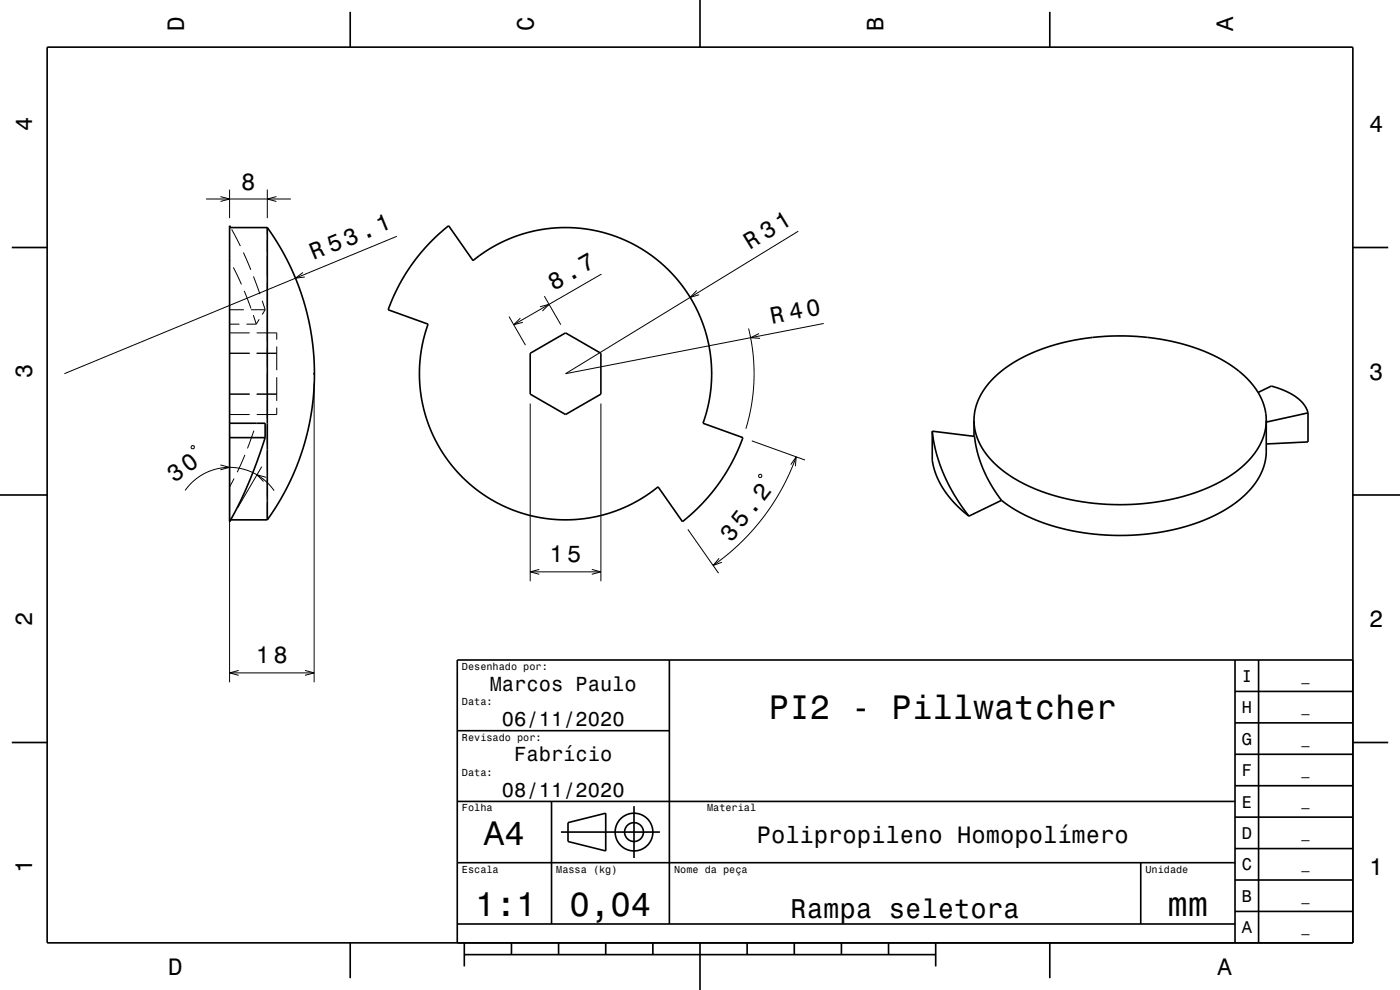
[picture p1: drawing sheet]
<svg xmlns="http://www.w3.org/2000/svg" width="297mm" height="210mm" viewBox="0 0 297 210" stroke-linecap="round" stroke-linejoin="round" font-family="sans-serif">
<g fill="none" stroke="#000" stroke-width=".21">
<path d="M43.7 42.2h18M46.8 41.7l1.9 .5-1.9 .5M48.7 55.3l.1 .1M48.7 40.2v6.1M48.9 48.3h.1M49.1 48.7l1.9 3.5M49.5 56.7l1.7 3.6M51.6 53.6l1.6 3.6M53.8 58.6l1.3 3.8M56.7 40.2v6.1M56.7 48.3v1.4M56.7 51v2.4"/>
<path d="M56.7 54.3v4.2M56.7 60v5.2M58.6 41.7l-1.9 .5 1.9 .5M64.3 57.8l-1.6 1.2 2-.2M84.2 50.1l-70.5 29.2M127.6 58.1l-18.6 10.8M169.4 49l-49.4 30.3 54.8-10.7M48.7 68.8h2.1M48.7 65.7h3M48.7 74.9h4.3M48.7 70.6h4.3M51.8 61.7l1.4 3.7"/>
<path d="M52.3 68.8h2.1M53.2 65.7h3.1M53.7 66.9l.7 1.9M54.5 70.6h4.2v1.5M54.5 74.9h4.2M55 67.7l-.6 1.1M55.6 63.8l.7 1.9M56.3 65.7l-.7 1M56.7 66.7v5.6M56.7 73.8v4M56.7 79.3v4M58.7 73.5v5"/>
<path d="M108 67.2l3.5 6M110.4 67.5l-1.4 1.4 1.9-.5M114.6 65.1l1.9-.5-1.4 1.4M115.5 62.8l3.5 6.1M147.8 61.6l-1.4 1.5 1.9-.6M158.8 69.7l1 5.4 .2 5-.6 5.7-1.2 5.1M161 70.8l-1.8 .8 2 .2M40.6 94.7l.5-.1 .1 .5-.5 .1zM46.8 98.6l1.9 .5-1.9 .6M48.7 91.8v52.9M48.7 87.9h4.3M48.7 83.6h4.3"/>
<path d="M51.9 96.5l-1.6 3.7M53.9 91.4l-1.4 3.7M54.4 89.8l-.1 .1M54.5 83.6h4.2M55.5 99l-5.1 8.7M56.7 84.8v4M56.7 90.3v4M56.7 95.8v4M58.7 86.5v1.4h-4.2M58.7 80v5M66.6 81.3v63.4M112.5 85.6v37.7"/>
<path d="M127.5 85.6v37.7M159.5 93.5l11.3 4.1M167.8 98.6l1.1-1.7-.2 2M168.9 96.9l-1.4 3.5-1.5 3.1-2.1 3.4-2 2.9-2.6 3.1-2.4 2.5-2.6 2.3-3 2.2M39.3 104a11.5 11.5 0 0 1 18.9 .1M48.7 110.3h.1M48.9 110.3h.1M49.4 109.4l-.7 1.2M49.7 101.5l-1 1.8M56.4 101.2l-1.9-.5 1.4 1.4M56.7 101.3v4M56.7 106.8v3.5"/>
<path d="M145.9 112.3l6.5 9.3M152.6 118.4l-1.3 1.5 1.9-.6M161.1 100.6h.3l.2 .1-.1 .6-.5-.1zM112.5 121.3h15M114.4 120.8l-1.9 .5 1.9 .5M125.5 120.8l2 .5-2 .5M48.7 142.7h17.9M50.6 142.2l-1.9 .5 1.9 .6M64.7 142.2l1.9 .5-1.9 .6"/>
</g>
<g fill="none" stroke="#000" stroke-width=".35">
<path d="M10 10h277v190h-277zM74.3 2.5v7.5M148.5 0v10M222.7 2.5v7.5M2.5 52.5h7.5M48.7 48.3h8M48.9 48.3l-.2-.4v62.8l2-3.8 2.1-4.5 1.9-4.8 1.6-4.8M56.7 48.3l2.4 3.6 1.9 3.5 1.7 3.6 1.5 4 1 3.9 .8 3.9 .5 4 .2 4-.1 4.1-.5 4.2-.8 4.2-1 3.8-1.5 4-1.8 4.1-2.1 3.7-2.2 3.4M56.7 48.3v62M91.5 51.2l3.7-3.3 5.1 7.4 2.4-1.8 2.8-1.6 2.7-1.3 2.8-1 3.2-.8 3.2-.4 2.7-.1 3.3 .2 2.5 .3 2.6 .7 2.4 .8 2.5 1 4.3 2.6 2.2 1.6 1.9 1.7 2.8 3.2 2.4 3.8 1.9 3.8 1.3 4.5 .7 4.2v4.5l-.5 4.3-1.3 4.3 8.5 3-1.8 4.2-1.9 3.5-2.6 3.6-2.6 3-3.9 3.6-5.2-7.4-2.3 1.7-2.8 1.7-2.7 1.2-2.9 1.1-3.1 .7-2.8 .4-3.2 .2-3-.2-2.7-.4-2.4-.6-4.7-1.7-4.4-2.4-2.2-1.7-2-1.8-3-3.4-2.6-3.9-1.8-3.9-1.3-4.3-.6-4.2-.1-4.5 .6-4.5 1.2-4-8.5-3.1 1.8-4.1 2.1-3.7 2.4-3.5zM287 52.5h7.5M112.5 74.9l7.5-4.3 7.5 4.3v8.7l-7.5 4.3-7.5-4.3z"/>
<path d="M48.7 89.8h7.5v3M48.7 92.8h7.6M197.8 91.5l.4 2.5 .5 2.4 1.7 4.5 2.2 4.3 2.9 4.3M197.8 91.5l8.9 1.1 .8 3.7 1.1 3.4 1.7 3.3 2.2 3.1M197.8 91.5v6.1l.3 1.7 .7 2 1.2 2.2 1.6 2.2 1.9 2 2 1.8M206.6 89.2l.2 1.7 .4 1.8 .7 1.5 1 1.6 1.2 1.6 1.5 1.5 1.8 1.4 2.1 1.4 4.6 2.2 5.5 1.8 5.7 1 6 .4 6-.3 6.2-1.1 5.3-1.6 4.8-2.3 2.2-1.4 1.6-1.3 1.5-1.5 1.3-1.5 1.1-1.8 .7-1.7 .5-1.8 .1-1.6M206.6 89.2l.2-1.7 .4-1.7 .8-1.9 1-1.7 1.3-1.5 1.6-1.5 1.8-1.4 2-1.3 2.2-1.2 2.6-1.1 5.1-1.5 5.7-1.1 5.9-.3 6 .2 6.2 1.1 5.5 1.7 4.7 2.2 3.6 2.5 1.5 1.4 1.5 1.8 1 1.5 .8 1.8 .5 1.9 .1 1.8M206.6 89.2v3.4M266.9 83.3l2.8-1.4 2.4 .8 2 1 1.8 1.3 1 1.3 .6 1.3M268.6 89.2v6.5l-.1 1.9-.9 2.6-1.5 2.5-2.3 2.6-3.5 2.6-4.1 2.1-4.3 1.6-4.8 1.1-5.4 .7-5.2 .2-5.9-.5-5.5-1-4.6-1.5-4.5-2.1-3.5-2.4M277.5 87.6v6.1l-8.9 .5M277.5 87.6l-8.9 1.9"/>
<path d="M0 105h10M48.9 110.3h7.8M212.5 106.1l-7 3.4M287 105h10M142 140v56M262 140v60M267 140v60M287 140h-190v60M2.5 157.5h7.5M97 155h45M262 153.3h25M262 146.7h25"/>
<path d="M287 157.5h7.5M97 170h165M117 170v26M119 176.5h21M120.5 174.5l8-2v8l-8-2zM134.5 171v11M262 173.3h25M262 166.7h25M262 160h25M97 196h165M97 183h165M242 183v13"/>
<path d="M262 193.3h25M262 186.7h25M262 180h25M74.3 200v7.5M98.5 202.5h100M98.5 200v5M108.5 200v2.5M118.5 200v2.5M128.5 200v2.5M138.5 200v2.5M148.5 200v10M158.5 200v2.5"/>
<path d="M168.5 200v2.5M178.5 200v2.5M188.5 200v2.5M198.5 200v5M222.7 200v7.5"/>
<circle cx="134.5" cy="176.5" r="2"/>
<circle cx="134.5" cy="176.5" r="4"/>
</g>
<path d="M66.5 79.1h.3v.4h-.3z" fill-rule="evenodd" fill="#000"/>
<g font-size="7.2">
<text x="163.1" y="152.6">PI2 - Pillwatcher</text>
<text x="102.7" y="179.3">A4</text>
<text x="100.8" y="194.3">1:1</text>
<text x="120.8" y="194.3">0,04</text>
<text x="247.7" y="194.3">mm</text>
</g>
<text font-size="5.8" x="167.7" y="194.6">Rampa seletora</text>
<g font-size="5.1">
<text x="117.5" y="61.7" transform="rotate(-30 117.5 61.7)">8.7</text>
<text x="37" y="102.4" transform="rotate(-36 37 102.4)">30</text>
</g>
<g font-size="5">
<text x="39" y="6.5" transform="rotate(-90 39 6.5)">D</text>
<text x="113.2" y="6.5" transform="rotate(-90 113.2 6.5)">C</text>
<text x="187.4" y="6.5" transform="rotate(-90 187.4 6.5)">B</text>
<text x="261.6" y="6.5" transform="rotate(-90 261.6 6.5)">A</text>
<text x="6.8" y="27.8" transform="rotate(-90 6.8 27.8)">4</text>
<text x="290.5" y="28.1">4</text>
<text x="51.2" y="40.2">8</text>
<text x="159.1" y="53" transform="rotate(-31 159.1 53)">R 31</text>
<text x="66.5" y="55.3" transform="rotate(-22 66.5 55.3)">R 53.1</text>
<text x="163.8" y="68.7" transform="rotate(-11 163.8 68.7)">R 40</text>
<text x="6.8" y="80.3" transform="rotate(-90 6.8 80.3)">3</text>
<text x="290.5" y="80.6">3</text>
<text x="116.6" y="119.3">15</text>
<text x="155.2" y="115.3" transform="rotate(-52 155.2 115.3)">35.2</text>
<text x="6.8" y="132.8" transform="rotate(-90 6.8 132.8)">2</text>
<text x="290.5" y="133.1">2</text>
<text x="54.3" y="140.7">18</text>
<text x="160.5" y="178.8">Polipropileno Homopolímero</text>
<text x="6.8" y="185.3" transform="rotate(-90 6.8 185.3)">1</text>
<text x="290.5" y="185.6">1</text>
<text x="35.7" y="206.8">D</text>
<text x="258.3" y="206.8">A</text>
</g>
<g font-size="4.3">
<text x="103.9" y="146.5">Marcos Paulo</text>
<text x="106.5" y="154">06/11/2020</text>
<text x="109.1" y="161.5">Fabrício</text>
<text x="106.5" y="169">08/11/2020</text>
</g>
<g font-size="3.6">
<text x="263.4" y="144.6">I</text>
<text x="263.4" y="151.3">H</text>
<text x="263.4" y="158">G</text>
<text x="263.4" y="164.6">F</text>
<text x="263.4" y="171.3">E</text>
<text x="263.4" y="178">D</text>
<text x="263.4" y="184.6">C</text>
<text x="263.4" y="191.3">B</text>
<text x="263.4" y="198">A</text>
</g>
<g font-size="2.9">
<text x="276.1" y="144.4">_</text>
<text x="276.1" y="151">_</text>
<text x="276.1" y="157.7">_</text>
<text x="276.1" y="164.4">_</text>
<text x="276.1" y="171">_</text>
<text x="276.1" y="177.7">_</text>
<text x="276.1" y="184.4">_</text>
<text x="276.1" y="191.1">_</text>
<text x="276.1" y="197.7">_</text>
</g>
<g font-size="2.2">
<text x="98" y="142.1">Desenhado por:</text>
<text x="98" y="149.6">Data:</text>
<text x="98" y="157.1">Revisado por:</text>
<text x="98" y="164.6">Data:</text>
<text x="98" y="172.1">Folha</text>
<text x="150" y="172.1">Material</text>
<text x="98" y="185.1">Escala</text>
<text x="118" y="185.1">Massa (kg)</text>
<text x="143" y="185.1">Nome da peça</text>
<text x="243" y="185.1">Unidade</text>
</g>
</svg>
